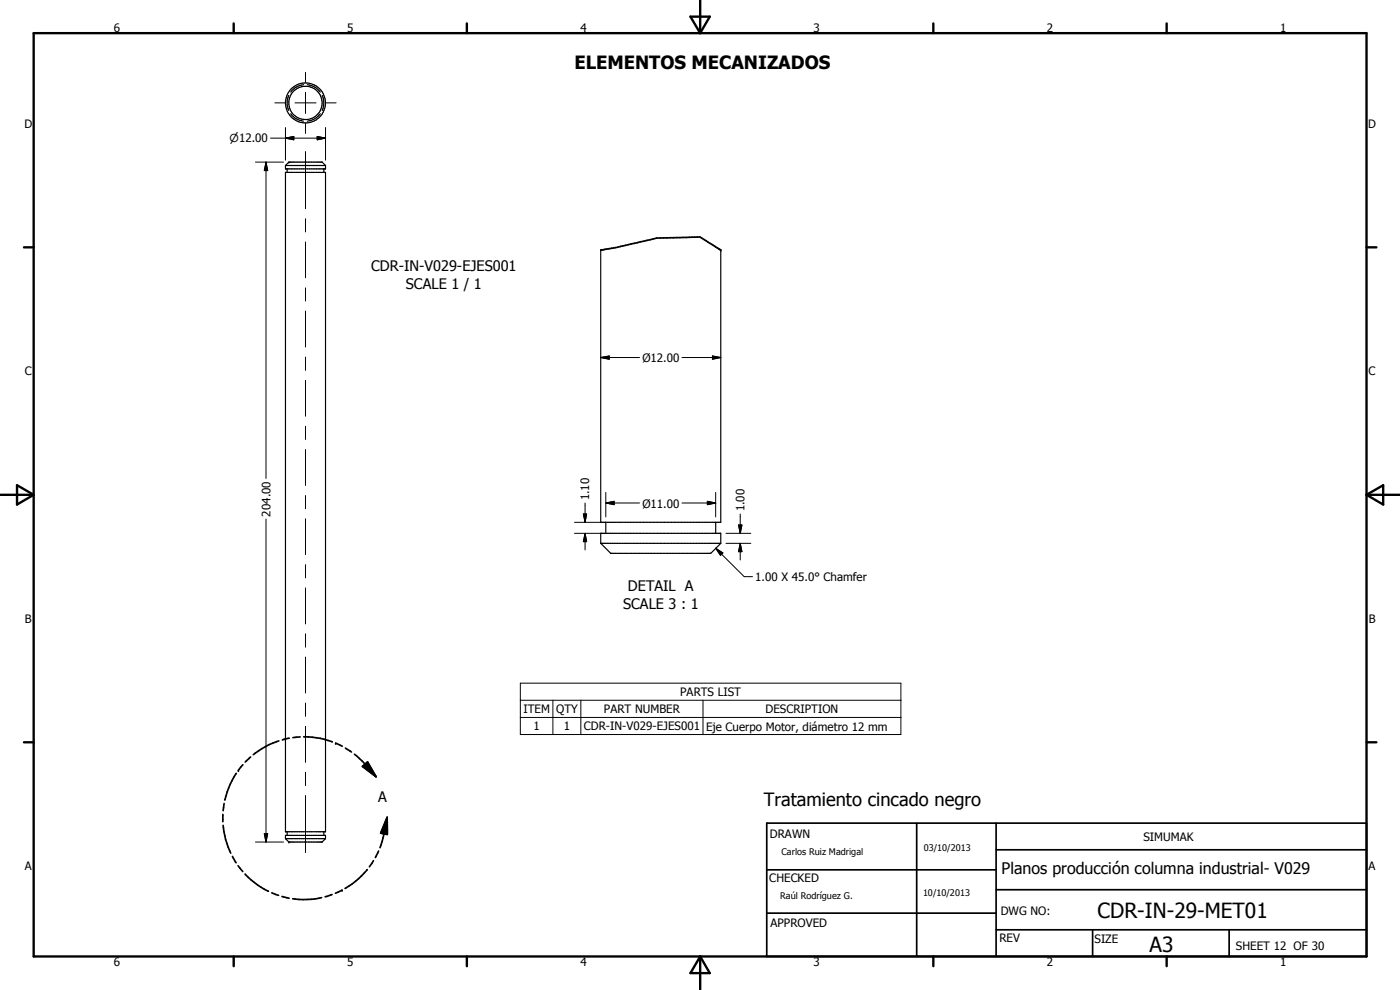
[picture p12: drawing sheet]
<svg xmlns="http://www.w3.org/2000/svg" width="420mm" height="297mm" viewBox="0 0 420 297" stroke-linecap="round" stroke-linejoin="round" font-family="sans-serif">
<g fill="none" stroke="#000" stroke-width=".35">
<path d="M86.6 28.6l-.2 .6a5.2 5.2 0 0 0 .2 3.9M87.2 34.1l1.7 1.5 2.2 .8M91.1 25.4l-2.2 .7-1.7 1.5M92.2 25.4a5.6 5.6 0 0 1 3.9 2.2M96.1 34.1a5.6 5.6 0 0 1-3.9 2.3M96.7 28.6a5.7 5.7 0 0 1 0 4.5M85.7 49.7v1h12v-1M85.7 51.7h12v197.9h-12zM85.7 49.7h12M85.7 49.7l1-1.1h10l1 1.1M86.2 50.7v1M97.2 50.7v1"/>
<path d="M216.3 75v81.7h-36v-81.6M181.8 156.7v3.3M214.8 156.7v3.3M180.3 163v-3h36v3M180.3 163h36M180.3 163l3 3h30l3-3M85.7 251.6v-.9h12v.9M85.7 251.6h12M85.7 251.6l1 1h10l1-1M86.2 249.6v1.1M97.2 249.6v1.1"/>
<circle cx="91.7" cy="30.9" r="5"/>
<circle cx="91.7" cy="30.9" r="6"/>
</g>
<g fill="#000">
<circle cx="86.7" cy="48.6" r=".18"/>
<circle cx="216.3" cy="75" r=".25"/>
<circle cx="71.5" cy="231.1" r=".25"/>
<circle cx="100.7" cy="223" r=".25"/>
<circle cx="86.7" cy="252.6" r=".18"/>
<circle cx="102.6" cy="267.1" r=".25"/>
</g>
<g fill="none" stroke="#000" stroke-width=".51">
<path d="M180.3 75.1h.1M216.3 75l-4.9-3.1a2.77 2.77 0 0 0-2.9-.7l-6.4 .1a26.4 26.4 0 0 0-8.9 1.1l-7.7 1.8-5.2 .9M70.9 232a25.1 25.1 0 0 0-3.4 8M72.9 229.4l-1.4 1.7M75.2 227.1l-1.6 1.5M83.7 222.3l-.7 .2a23.5 23.5 0 0 0-7 3.9M86.8 221.5l-2.1 .5M90.1 221.1l-2.2 .2M91.2 221.1a25.3 25.3 0 0 1 8.5 1.5M100.7 223l2 .9M103.7 224.5l1.8 1.1M106.4 226.3l2.3 2.1 4.1 4.6"/>
<path d="M108.8 230l1.5-1.4 2.5 4.4zM66.9 244.3v2.2M67 247.6a23.8 23.8 0 0 0 2.2 8.4M67.3 241.1l-.3 2.1M69.8 257l1.1 1.9M71.4 259.8l1.4 1.7M112.1 258.2l-1.2 1.9M113.6 255.4l-1 1.9M116.2 245.2v5.2l-2-.4zM116.2 245.2l-.9 5-1.3 4.1M230.1 247h180v40h-180zM275.1 247v40"/>
<path d="M298.9 255h111.2M298.9 247v40M73.6 262.3a24.5 24.5 0 0 0 6.9 5.1M81.6 267.9l2 .7M84.6 269l2.2 .5M96.5 269.3a24.9 24.9 0 0 1-8.7 .4M99.6 268.4l-2 .7M102.6 267.1l-1.9 .9M110.2 260.9a23.2 23.2 0 0 1-6.6 5.7M230.1 274h68.8M230.1 261h68.8M298.9 279h111.2"/>
<path d="M298.9 267h111.2M327.9 279v8M368.9 279v8"/>
</g>
<g fill="none" stroke="#000" stroke-width=".71">
<path d="M10.1 9.9h400v277.1h-400zM70.1 7v2.9M140.1 7v2.9M207.2 5h5.8l-2.9 4.9zM210.1 0v9.9M280.1 7v2.9M350.1 7v2.9M7.2 74.2h2.9M410.1 74.2h3M.1 148.5h10M5.1 145.6l5 2.9-5 2.9zM410.1 148.5h10"/>
<path d="M410.1 148.5l5-2.9v5.8zM7.2 222.7h2.9M410.1 222.7h3M70.1 287v2.9M140.1 287v2.9M210.1 287v10M210.1 287l2.9 5h-5.8zM280.1 287v2.9M350.1 287v2.9"/>
</g>
<g fill="#000">
<path d="M79.8 48.6l.5 2.6h-1zM85.7 41.4l2.5-.5v1.1zM95.2 40.9l2.5 .5-2.5 .6zM180.3 107.3l2.5-.5v1zM213.8 106.8l2.5 .5-2.5 .5zM175.1 154.2h1l-.5 2.5zM181.8 150.9l2.5-.5v1zM212.3 150.4l2.5 .5-2.5 .5zM221.6 157.5h1.1l-.5 2.5zM175.6 160l.5 2.5h-1zM214.8 164.5l2.1 1.4-.7 .7zM222.2 163l.5 2.5h-1.1z"/>
<path d="M108.8 230l1.5-1.4 2.5 4.4zM79.3 250.1h1l-.5 2.5zM116.2 245.2v5.2l-2-.4z"/>
</g>
<g fill="none" stroke="#000" stroke-width=".3">
<path d="M82.5 30.9h3M85.7 38.3v9.7M88.5 30.9h6.4M91.7 21.7v3M91.7 27.7v6.3M91.7 37v3M97.7 38.3v9.7M97.9 30.9h3M76.7 48.6h8.4M79.8 48.6l.5 2.6h-1zM79.8 48.6v95M81.2 41.4h16.5"/>
<path d="M85.7 41.4l2.5-.5v1.1zM91.7 45.5v17.1M95.2 40.9l2.5 .5-2.5 .6zM91.7 65.6v4M91.7 72.6v10.8M91.7 86.4v3.9M91.7 93.3v10.8M91.7 107.1v4M91.7 114.1v10.8M180.3 107.3l2.5-.5v1zM180.3 107.3h11.6M204.7 107.3h11.6"/>
<path d="M213.8 106.8l2.5 .5-2.5 .5zM91.7 127.9v4M91.7 134.9v10.8M79.8 155.7v96.9M91.7 148.7v4M91.7 155.7v10.7M172.4 156.7h7.8M175.1 154.2h1l-.5 2.5zM175.6 150.9v5.8M181.8 150.9l2.5-.5v1zM181.8 150.9h10.1M181.8 147.7v7.4"/>
<path d="M204.7 150.9h10.1M212.3 150.4l2.5 .5-2.5 .5zM214.8 147.7v7.4M221.6 157.5h1.1l-.5 2.5zM222.2 154.2v5.8M91.7 169.4v4M91.7 176.4v10.8M172.4 160h7.8M175.6 160l.5 2.5h-1zM175.6 160v5M214.8 164.5l2.1 1.4-.7 .7zM214.8 164.5l8.5 8.5h2.5"/>
<path d="M217.9 160h7.4M217.9 163h7.4M222.2 163l.5 2.5h-1.1zM222.2 163v5M91.7 190.2v4M91.7 197.1v10.8M91.7 210.9v4M91.7 217.9v10.8M156.2 205h114.2v15.4h-114.2zM156.2 210.1h114.2M156.2 215.3h114.2M165.9 210.1v10.3"/>
<path d="M174.3 210.1v10.3M211 210.1v10.3M91.7 231.7v4M91.7 238.7v17.1M76.7 252.6h8.4M79.3 250.1h1l-.5 2.5z"/>
</g>
<g font-size="6.3">
<text x="329.4" y="275.4">CDR-IN-29-MET01</text>
<text x="345" y="285.6">A3</text>
</g>
<g font-size="5.5">
<text x="172.4" y="20.7">ELEMENTOS MECANIZADOS</text>
<text x="229.2" y="242">Tratamiento cincado negro</text>
</g>
<text font-size="4.8" x="300.6" y="262.1">Planos producción columna industrial- V029</text>
<g font-size="4.4">
<text x="111.4" y="81.4">CDR-IN-V029-EJES001</text>
<text x="121.8" y="86.6">SCALE 1 / 1</text>
<text x="188.5" y="177.5">DETAIL A</text>
<text x="187" y="182.7">SCALE 3 : 1</text>
<text x="113.5" y="240.7">A</text>
</g>
<g font-size="3.5">
<text x="34.2" y="9.6">6</text>
<text x="104.2" y="9.6">5</text>
<text x="174.2" y="9.6">4</text>
<text x="244.2" y="9.6">3</text>
<text x="314.2" y="9.6">2</text>
<text x="384.2" y="9.6">1</text>
<text x="7.3" y="38.4">D</text>
<text x="410.6" y="38.4">D</text>
<text x="7.4" y="112.6">C</text>
<text x="192.8" y="108.7">Ø12.00</text>
<text x="410.7" y="112.6">C</text>
<text x="81.1" y="155" transform="rotate(-90 81.1 155)">204.00</text>
<text x="176.9" y="150.1" transform="rotate(-90 176.9 150.1)">1.10</text>
<text x="192.8" y="152.3">Ø11.00</text>
<text x="223.4" y="153.4" transform="rotate(-90 223.4 153.4)">1.00</text>
<text x="226.6" y="174.3">1.00 X 45.0° Chamfer</text>
<text x="7.4" y="186.9">B</text>
<text x="410.8" y="186.9">B</text>
<text x="204.2" y="208.8">PARTS LIST</text>
<text x="157.1" y="214">ITEM</text>
<text x="166.9" y="214">QTY</text>
<text x="181.3" y="214">PART NUMBER</text>
<text x="229.7" y="214">DESCRIPTION</text>
<text x="160.1" y="219.1">1</text>
<text x="169.2" y="219.1">1</text>
<text x="175.2" y="219.1">CDR-IN-V029-EJES001</text>
<text x="211.9" y="219.2">Eje Cuerpo Motor, diámetro 12 mm</text>
<text x="231" y="251.5">DRAWN</text>
<text x="343.1" y="252.3">SIMUMAK</text>
<text x="7.4" y="261.1">A</text>
<text x="410.7" y="261.1">A</text>
<text x="230.9" y="264.6">CHECKED</text>
<text x="300.3" y="274.5">DWG NO:</text>
<text x="231.3" y="278.3">APPROVED</text>
<text x="299.9" y="282.6">REV</text>
<text x="328.5" y="283.1">SIZE</text>
<text x="370.9" y="285.1">SHEET 12 OF 30</text>
<text x="34.2" y="289.9">6</text>
<text x="104.2" y="289.9">5</text>
<text x="174.2" y="289.9">4</text>
<text x="244.2" y="289.9">3</text>
<text x="314.2" y="289.9">2</text>
<text x="384.2" y="289.9">1</text>
</g>
<text font-size="3.3" x="68.9" y="42.7">n12.00</text>
<g font-size="2.7">
<text x="234.5" y="256.6">Carlos Ruiz Madrigal</text>
<text x="277.2" y="255.3">03/10/2013</text>
<text x="234.1" y="269.7">Raúl Rodríguez G.</text>
<text x="277" y="268.7">10/10/2013</text>
</g>
</svg>
